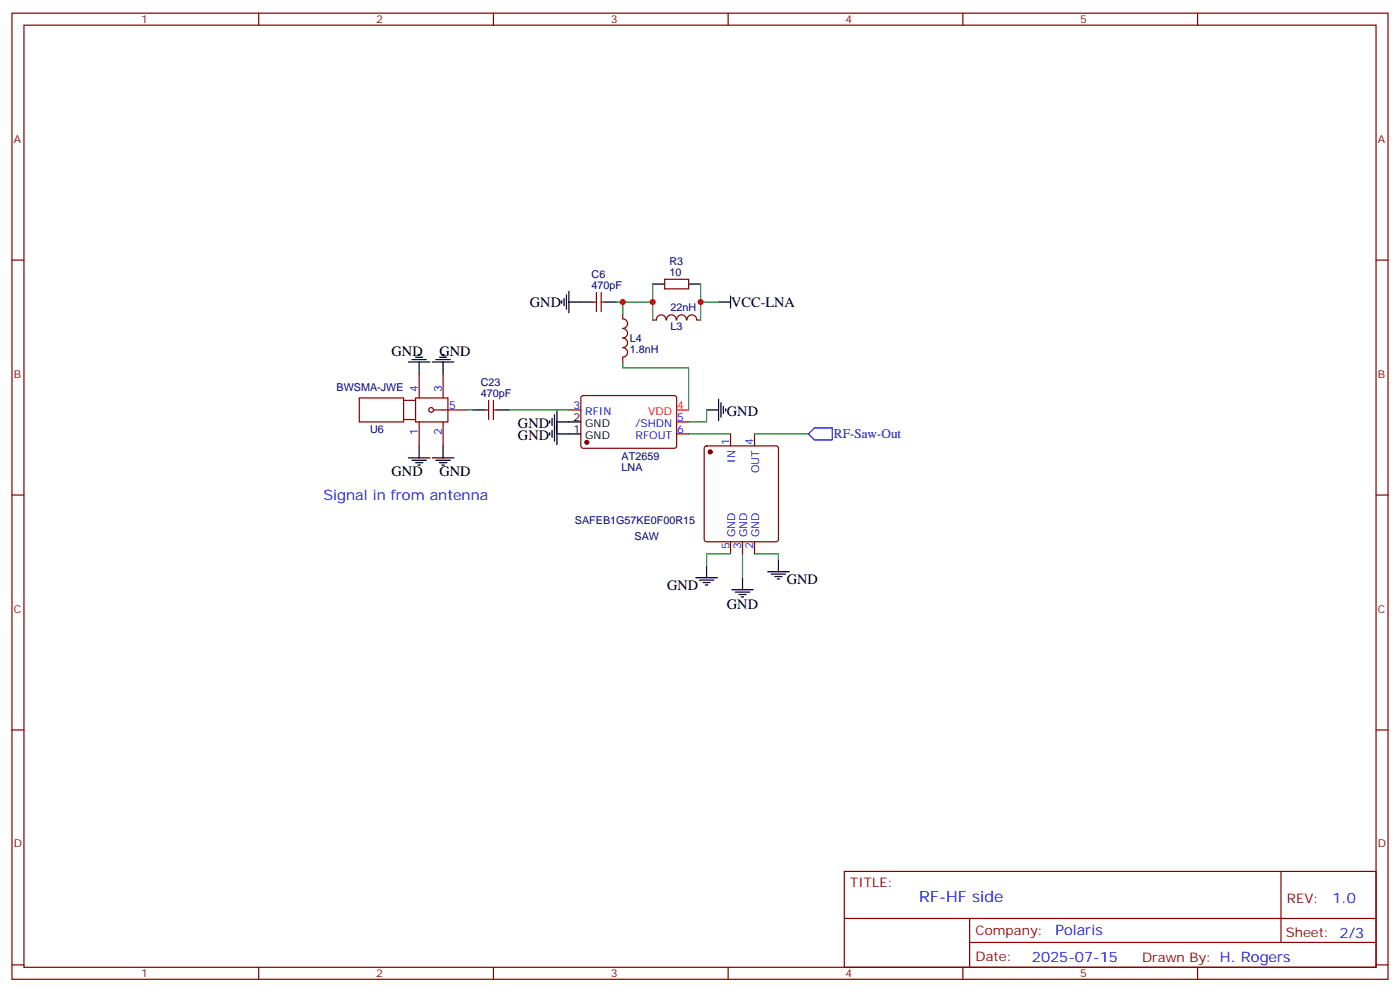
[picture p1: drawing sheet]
<svg xmlns="http://www.w3.org/2000/svg" width="412mm" height="292mm" viewBox="0 0 412 292" stroke-linecap="round" stroke-linejoin="round" font-family="sans-serif">
<g fill="none" stroke="#870000" stroke-width=".35">
<path d="M3.5 3.9h405.4v284.3h-405.4zM7.1 7.4h398.2v277.3h-398.2zM76.2 3.9v3.5M145.3 3.9v3.5M214.5 3.9v3.5M283.6 3.9v3.5M352.8 3.9v3.5M3.5 76.6h3.6M405.3 76.6h3.6M174.6 88.9h1.1M175.7 86.1v5.6M177.1 86.1v5.6"/>
<path d="M177.1 88.9h1.1M183.4 92.4l.1 1.4a1.41 1.41 0 0 1 1.4 1.5 1.41 1.41 0 0 1-1.5 1.4 1.41 1.41 0 0 1 1.5 1.4 1.41 1.41 0 0 1-1.5 1.4 1.41 1.41 0 0 1 1.5 1.4 1.41 1.41 0 0 1-1.5 1.4 1.41 1.41 0 0 1 1.5 1.4 1.41 1.41 0 0 1-1.5 1.4v1.4M192.3 94.2h1M193.4 94.2a1.41 1.41 0 0 1 1.4-1.5 1.41 1.41 0 0 1 1.4 1.5M195.8 82.2h7v2.8h-7zM196.4 94.2a1.41 1.41 0 0 1 1.4-1.5 1.41 1.41 0 0 1 1.4 1.5M199.3 94.2a1.41 1.41 0 0 1 1.4-1.5 1.41 1.41 0 0 1 1.5 1.5M202.4 94.2a1.41 1.41 0 0 1 1.4-1.5 1.41 1.41 0 0 1 1.4 1.5M205.3 94.2h1.1M105.8 117.1h13.1v7.1h-13.1zM118.9 117.8h3.5M122.4 117.1h9.5v7.1h-9.5z"/>
<path d="M123.5 110.1v7M130.5 110.1v7M143.9 117.8v5.7M145.3 117.8v5.7M171.3 116.6l.5-.2 27.1 .1 .4 .6v14.4l-.7 .4h-27.1l-.4-.7v-14.1zM118.9 123.5h3.5M123.5 124.2v7M127.7 120.6h9.9M130.5 124.2v7M142.9 120.6h1M145.3 120.6h1.1M167.6 120.6h3.5"/>
<path d="M199.3 124.2h3.5M199.3 127.7h3.5M207.7 131.4l.4-.2h20.5l.5 .2 .2 .5v26.8l-.2 .5-.5 .3h-20.5l-.5-.3-.2-.5v-26.8zM215.2 127.7v3.5M222.2 127.7v3.5M3.5 145.7h3.6M215.2 159.5v3.5M218.7 159.5v3.5M222.2 159.5v3.5M405.3 145.7h3.6M3.5 214.8h3.6M405.3 214.8h3.6"/>
<path d="M248.7 256.5h156.6v28.2h-156.6zM377.3 256.5v20.9M248.7 270.3h156.5M285.6 277.4h119.6M285.6 270.3v14.1M3.5 284h3.6M76.2 284.7v3.5M145.3 284.7v3.5M214.5 284.7v3.5M283.6 284.7v3.5M352.8 284.7v3.5M405.3 284h3.6"/>
<circle cx="127" cy="120.6" r=".71"/>
</g>
<g fill="none" stroke="#000" stroke-width=".35">
<path d="M165.5 88.5v.8M166.2 87.8v2.2M166.9 86.8v4.2M167.6 88.9h7M167.6 85.7v6.4M178.2 88.9h3.5M192.3 83.6h3.5M202.8 83.6h3.6M211.7 88.9h3.5M215.2 87.1v3.6M120.3 106.5h6.3M121.4 105.8h4.2"/>
<path d="M122.4 105.1h2.1M123.1 104.4h.7M123.5 106.5v3.6M127.4 106.5h6.3M128.4 105.8h4.2M129.5 105.1h2.1M130.2 104.4h.7M130.5 106.5v3.6M211.7 117.5v6.3M212.4 118.5v4.3M213.1 119.6v2.1M120.3 134.8h6.3"/>
<path d="M121.4 135.5h4.2M122.4 136.2h2.1M123.1 136.9h.7M123.5 131.2v3.6M127.4 134.8h6.3M128.4 135.5h4.2M129.5 136.2h2.1M130.2 136.9h.7M130.5 131.2v3.6M139.3 120.6h3.6M146.4 120.6h3.5M161.9 123.8v.7"/>
<path d="M161.9 127.4v.7M162.6 123.1v2.1M162.6 126.6v2.2M163.3 122.1v7.7M164 127.7h7.1M164 121v9.9M164 124.2h7.1M208.1 120.6h3.6M213.8 120.3v.7M205 170h6.3M206 170.7h4.3M207.1 171.4h2.1"/>
<path d="M207.8 172.2h.7M208.1 166.5v3.5M215.5 173.6h6.4M216.6 174.3h4.2M217.7 175h2.1M218.4 175.7h.7M218.7 170v3.6M226.1 168.3h6.4M227.2 169h4.2M228.2 169.7h2.2M229 170.4h.7M229.3 164.7v3.6"/>
</g>
<g fill="#870000" stroke="#870000" stroke-width=".35">
<circle cx="209.2" cy="133" r=".53"/>
<circle cx="172.9" cy="130.2" r=".53"/>
</g>
<g fill="none" stroke="#008700" stroke-width=".35">
<path d="M181.7 88.9h10.6v5.3M183.4 88.9v3.5M192.3 83.6v5.3M206.4 83.6v5.3h5.3M206.4 88.9v5.3M183.4 106.5v1.8h19.4v12.3M137.6 120.6h1.7M149.9 120.6h17.7M202.8 127.7h12.4M208.1 120.6v3.6h-5.3M222.2 127.7h15.9M215.2 163h-7.1v3.5"/>
<path d="M218.7 163v7M222.2 163h7.1v1.7"/>
</g>
<path d="M199.3 120.6h3.5" fill="none" stroke="#f00" stroke-width=".35"/>
<path d="M239.9 125.9h5.3v3.6h-5.3l-1.8-1.8z" fill="none" stroke="#00f" stroke-width=".35"/>
<g fill="#c00">
<circle cx="206.4" cy="88.9" r=".88"/>
<circle cx="183.4" cy="88.9" r=".88"/>
<circle cx="192.3" cy="88.9" r=".88"/>
</g>
<text font-size="4.6" fill="#00f" x="270.8" y="265.5">RF-HF side</text>
<g font-size="4.2">
<text x="156.1" y="90.3">GND</text>
<text x="215.4" y="90.3">VCC-LNA</text>
<text x="115.4" y="104.7">GND</text>
<text x="129.5" y="104.7">GND</text>
<text x="152.6" y="125.9">GND</text>
<text x="214.1" y="122.4">GND</text>
<text x="152.6" y="129.4">GND</text>
<text x="115.4" y="140">GND</text>
<text x="129.5" y="140">GND</text>
<text x="196.5" y="173.5">GND</text>
<text x="231.8" y="171.8">GND</text>
<text x="214.1" y="179.2">GND</text>
</g>
<g font-size="4.2" fill="#00f">
<text x="95.2" y="147.1">Signal in from antenna</text>
<text x="392.5" y="265.7">1.0</text>
<text x="310.9" y="275.3">Polaris</text>
<text x="304" y="283.1">2025-07-15</text>
</g>
<text font-size="3.9" fill="#00f" x="245.7" y="129">RF-Saw-Out</text>
<g font-size="3.9" fill="#800">
<text x="250.5" y="261.1">TITLE:</text>
<text x="379.1" y="265.7">REV:</text>
<text x="287.4" y="275.3">Company:</text>
<text x="378.7" y="275.9">Sheet: 2/3</text>
<text x="287.4" y="282.9">Date:</text>
<text x="336.4" y="283">Drawn By: H. Rogers</text>
</g>
<g font-size="3.2" fill="#800">
<text x="41.6" y="6.9">1</text>
<text x="110.8" y="6.9">2</text>
<text x="179.9" y="6.9">3</text>
<text x="249.1" y="6.9">4</text>
<text x="318.2" y="6.9">5</text>
<text x="4.1" y="42">A</text>
<text x="405.9" y="42">A</text>
<text x="4.1" y="111.1">B</text>
<text x="405.9" y="111.1">B</text>
<text x="4.1" y="180.3">C</text>
<text x="405.9" y="180.3">C</text>
<text x="4.1" y="249.4">D</text>
<text x="405.9" y="249.4">D</text>
<text x="41.6" y="287.7">1</text>
<text x="110.8" y="287.7">2</text>
<text x="179.9" y="287.7">3</text>
<text x="249.1" y="287.7">4</text>
<text x="318.2" y="287.7">5</text>
</g>
<g font-size="3.2" fill="#000080">
<text x="197.2" y="78">R3</text>
<text x="174.3" y="81.8">C6</text>
<text x="197.2" y="81.1">10</text>
<text x="174.3" y="85">470pF</text>
<text x="197.5" y="91.6">22nH</text>
<text x="185.6" y="100.6">L4</text>
<text x="197.5" y="97.1">L3</text>
<text x="185.6" y="103.8">1.8nH</text>
<text x="141.6" y="113.5">C23</text>
<text x="99.1" y="115">BWSMA-JWE</text>
<text x="141.6" y="116.8">470pF</text>
<text x="109" y="127.4">U6</text>
<text x="183.1" y="135.5">AT2659</text>
<text x="183.1" y="138.7">LNA</text>
<text x="169.3" y="154.2">SAFEB1G57KE0F00R15</text>
<text x="186.9" y="158.8">SAW</text>
</g>
<g font-size="3.2" fill="#00f">
<text x="123.1" y="115.4" transform="rotate(-90 123.1 115.4)">4</text>
<text x="130.2" y="115.4" transform="rotate(-90 130.2 115.4)">3</text>
<text x="132.3" y="120.3">5</text>
<text x="168.9" y="120.3">3</text>
<text x="172.4" y="122.1">RFIN</text>
<text x="187.2" y="125.6">/SHDN</text>
<text x="199.5" y="123.8">5</text>
<text x="123.1" y="128" transform="rotate(-90 123.1 128)">1</text>
<text x="130.2" y="128" transform="rotate(-90 130.2 128)">2</text>
<text x="187.2" y="129.1">RFOUT</text>
<text x="199.5" y="127.4">6</text>
<text x="214.8" y="131.1" transform="rotate(-90 214.8 131.1)">1</text>
<text x="221.9" y="131.1" transform="rotate(-90 221.9 131.1)">4</text>
<text x="216.6" y="136.2" transform="rotate(-90 216.6 136.2)">IN</text>
<text x="223.7" y="139.3" transform="rotate(-90 223.7 139.3)">OUT</text>
<text x="214.8" y="161.6" transform="rotate(-90 214.8 161.6)">5</text>
<text x="216.6" y="158.2" transform="rotate(-90 216.6 158.2)">GND</text>
<text x="218.4" y="161.6" transform="rotate(-90 218.4 161.6)">3</text>
<text x="220.1" y="158.2" transform="rotate(-90 220.1 158.2)">GND</text>
<text x="221.9" y="161.6" transform="rotate(-90 221.9 161.6)">2</text>
<text x="223.7" y="158.2" transform="rotate(-90 223.7 158.2)">GND</text>
</g>
<g font-size="3.2">
<text x="168.9" y="123.8">2</text>
<text x="172.4" y="125.6">GND</text>
<text x="168.9" y="127.4">1</text>
<text x="172.4" y="129.1">GND</text>
</g>
<g font-size="3.2" fill="#f00">
<text x="191" y="122.1">VDD</text>
<text x="199.5" y="120.3">4</text>
</g>
</svg>
